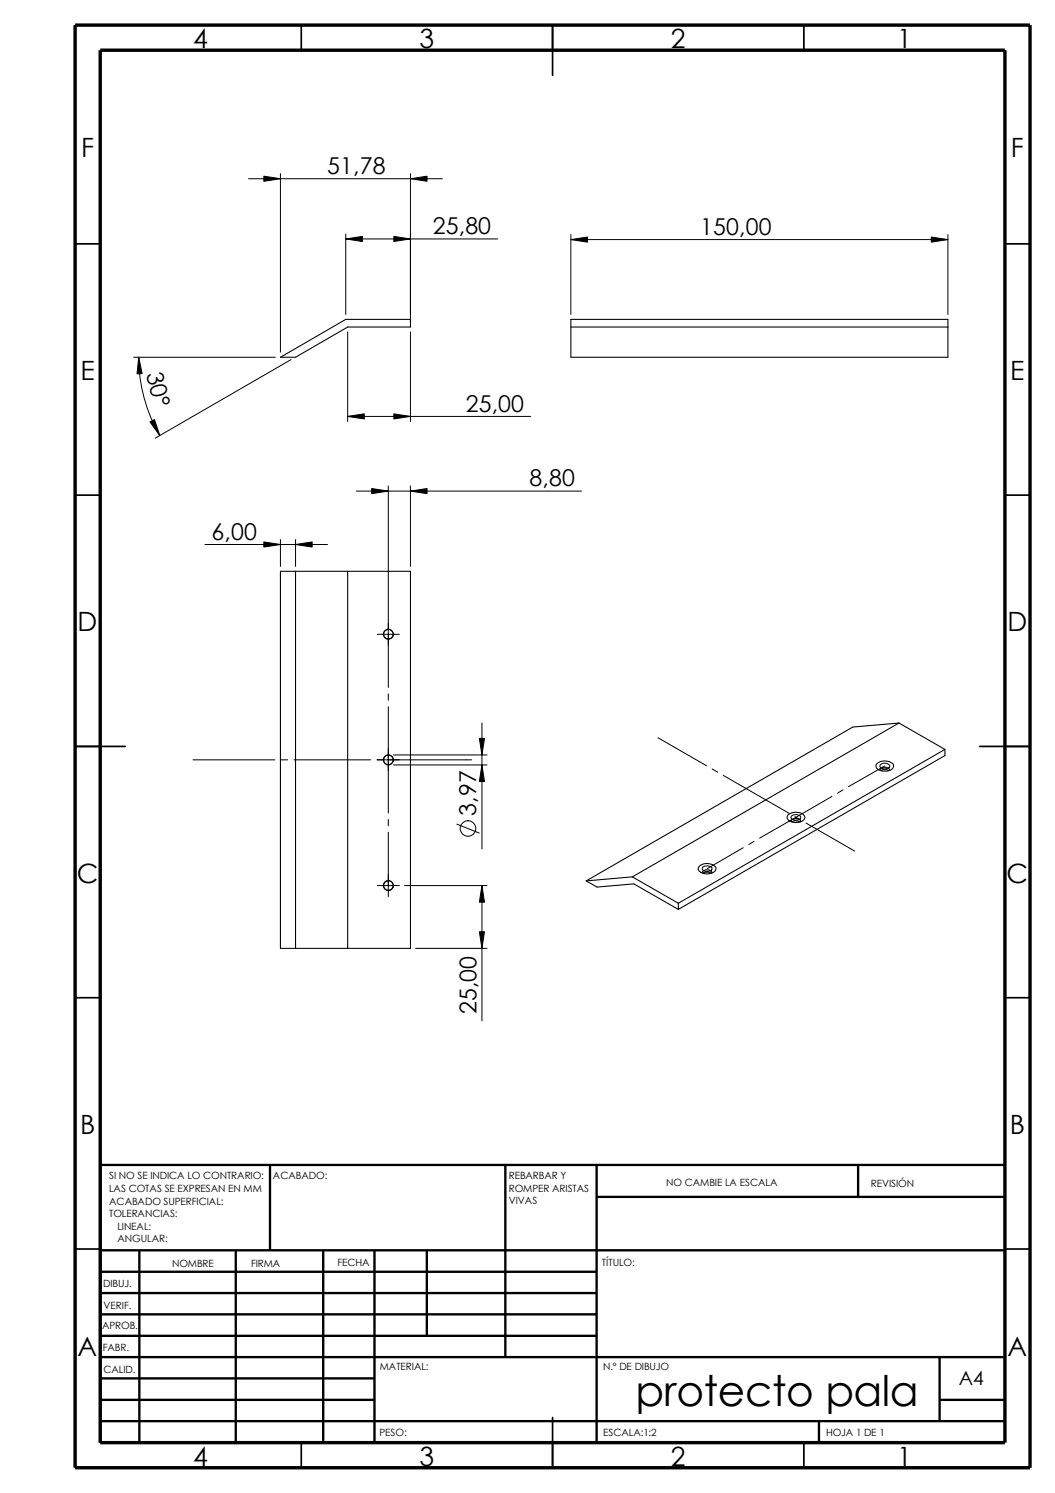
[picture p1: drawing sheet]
<svg xmlns="http://www.w3.org/2000/svg" width="210mm" height="297mm" viewBox="0 0 210 297" stroke-linecap="round" stroke-linejoin="round" font-family="sans-serif">
<g fill="none" stroke="#000" stroke-width=".34">
<path d="M59.9 5v5M109.9 5v10M159.9 5v5M14.9 48.5h5M199.9 48.5h5M14.9 98.5h5M199.9 98.5h5M14.9 148.5h10M194.9 148.5h10M14.9 198.5h5M199.9 198.5h5M14.9 248.5h5"/>
<path d="M199.9 248.5h5M59.9 287v5M109.9 282v10M159.9 287v5"/>
</g>
<g fill="none" stroke="#000" stroke-width=".47">
<path d="M53.7 231.8v17M100.5 231.8v38.2M118.7 231.8v55.2M118.7 238.1h81.2M170.7 231.8v6.3M199.9 231.8h-180v55.2M19.9 257.3h98.8M19.9 253h98.8M19.9 248.8h180M27.7 248.8v38.2M46.9 248.8v38.2M64.3 248.8v38.2"/>
<path d="M74.5 248.8v38.2M84.9 248.8v17M19.9 270h180M19.9 278.5h54.6M19.9 274.2h54.6M19.9 261.5h98.8M19.9 265.8h98.8M186.9 278.5h13M186.9 270v12.7M19.9 282.7h180M162.9 282.7v4.3"/>
</g>
<path d="M14.9 5h190v287h-190zM19.9 10h180v277h-180z" fill="none" stroke="#000" stroke-width=".68" stroke-linecap="butt"/>
<g fill="none" stroke="#000" stroke-width=".21">
<path d="M55.8 71.1l13-7.6h12.9v1.6h-12.5l-10.4 6zM113.6 63.5h75v7.6h-75zM113.6 65.1h75M55.8 113.7h25.9v75h-25.9zM58.8 113.7v75M69.2 113.7v75M174.5 151.9a2.48 2.48 0 0 1 3.2 .2 1.07 1.07 0 0 1-1.2 1.3h-.9a1.17 1.17 0 0 1-1.3-1.3zM175.1 153.3a1.07 1.07 0 0 1 1.9-.3v.3M175.3 153.3a1.33 1.33 0 0 1 1.5 0M178.9 143.8l-53.1 30.7M178.9 143.8l9.1 5.3M178.9 143.8l-9.2 .9-53.1 30.6"/>
<path d="M188 149.1v1.2l-53 30.6M188 149.1l-53 30.6M116.6 175.3l2.2 1.2 7.3-.6 8.9 5M125.8 174.5l-9.2 .8M125.8 174.5l9.2 5.2M135 179.7v1.2M139.3 172.2a2.38 2.38 0 0 1 3.2 .5 1.51 1.51 0 0 1-2 1.2 1.42 1.42 0 0 1-1.6-1.2zM139.7 173.7a1.07 1.07 0 0 1 1.9-.3v.3M139.9 173.7a1.51 1.51 0 0 1 1.6 0M156.8 162.1a2.48 2.48 0 0 1 3.2 .2 .91 .91 0 0 1-.8 1.2 2.12 2.12 0 0 1-2.6-.8zM157.4 163.5a.81 .81 0 0 1 1.2-.6l.6 .2 .1 .4M157.6 163.5a1.33 1.33 0 0 1 1.5 0"/>
<circle cx="77.3" cy="126.2" r=".94"/>
<circle cx="77.3" cy="151.2" r=".95"/>
<circle cx="77.3" cy="176.2" r=".94"/>
</g>
<g fill="none" stroke="#000" stroke-width=".2">
<path d="M49.4 35.6h38.6M52.5 35.1l3.3 .5-3.3 .5zM55.8 34.5v35.6M81.7 35.6l3.3-.5v1zM81.7 34.5v29.6M68.8 47.5l3.3-.5v1zM68.8 47.5h30.2M68.8 46.6v16M78.4 47l3.3 .5-3.3 .5zM113.6 47.7l3.3-.5v1zM113.6 46.7v15.9M113.6 47.7h75"/>
<path d="M185.3 47.2l3.3 .5-3.3 .5zM188.6 46.7v15.9M26.6 71.1h28.2M27.6 71.1l.7 3.2-1 .1zM27.6 71.1a31 31 0 0 0 4.2 15.6M57.9 71.5l-27 15.7M69.2 66v17.9M81.7 66v17.9M29.8 83.9l.9-.4 1.1 3.2zM69.2 82.8l3.3-.5v1.1zM69.2 82.8h36.4M70.9 97.7h44.8"/>
<path d="M74 97.2l3.3 .5-3.3 .5zM77.3 96.7v40.1M78.4 82.3l3.3 .5-3.3 .6zM81.7 97.7l3.3-.5v1zM81.7 96.7v16M40.8 108.3h24.4M52.5 107.8l3.3 .5-3.3 .5zM55.8 107.4v5.3M58.8 108.3l3.3-.5v1zM58.8 107.4v5.3M75.1 126.2h4.4M77.3 138v1.3"/>
<path d="M38.4 151.2h16.3M56 151.2h1.2M58.5 151.2h15.2M75 151.2h18.9M77.3 140.6v21.2M78.3 150.2h18.6M78.3 152.2h18.6M95.4 146.9h1l-.5 3.3zM95.9 152.2l.5 3.3h-1zM95.9 143.8v25.1M130.9 146.8l9.7 5.6M141.7 153l1.1 .6"/>
<path d="M143.9 154.3l13.2 7.5M165.5 158.5l-14.4 8.3M167.7 157.1l-1.1 .7M175.2 152.1a1.38 1.38 0 0 1 1.8 .1v.3a1.15 1.15 0 0 1-2-.1zM176 152.4l-7.2 4.1M75.1 176.2h4.4M77.3 163v1.3M77.3 165.6v12.8M80.5 176.2h16.4M90.9 164l4.4 1.7M95.9 176.2l.5 3.3h-1zM95.9 176.2v26.9"/>
<path d="M139.8 172.6a1.2 1.2 0 0 1 1.9 .3 1.15 1.15 0 0 1-2-.1zM147.9 168.7l-7.2 4.1M150 167.4l-1 .6M157.5 162.3a1.19 1.19 0 0 1 1.8 .4 1.15 1.15 0 0 1-1.9-.1zM158.2 162.5l1.1 .6M160.4 163.7l9.7 5.6M82.7 188.7h14.2M95.4 185.4h1l-.5 3.3z"/>
<circle cx="77.3" cy="126.2" r="1.01"/>
<circle cx="77.3" cy="151.2" r=".99"/>
<circle cx="77.3" cy="176.2" r="1.01"/>
<circle cx="93.1" cy="164.8" r="1.55"/>
</g>
<g fill="#000">
<path d="M52.5 35.1l3.3 .5-3.3 .5zM81.7 35.6l3.3-.5v1zM68.8 47.5l3.3-.5v1zM78.4 47l3.3 .5-3.3 .5zM113.6 47.7l3.3-.5v1zM185.3 47.2l3.3 .5-3.3 .5zM27.6 71.1l.7 3.2-1 .1zM29.8 83.9l.9-.4 1.1 3.2zM69.2 82.8l3.3-.5v1.1zM74 97.2l3.3 .5-3.3 .5zM81.7 97.7l3.3-.5v1zM78.4 82.3l3.3 .5-3.3 .6z"/>
<path d="M52.5 107.8l3.3 .5-3.3 .5zM58.8 108.3l3.3-.5v1zM95.9 152.2l.5 3.3h-1zM95.4 146.9h1l-.5 3.3zM95.9 176.2l.5 3.3h-1zM95.4 185.4h1l-.5 3.3z"/>
</g>
<text font-size="8.4" x="126.4" y="279.7">protecto pala</text>
<g font-size="5.3">
<text x="38.4" y="9.6">4</text>
<text x="83.4" y="9.6">3</text>
<text x="133.5" y="9.6">2</text>
<text x="178.5" y="9.6">1</text>
<text x="16.1" y="31.3">F</text>
<text x="201.1" y="31.3">F</text>
<text x="16" y="75.6">E</text>
<text x="201" y="75.6">E</text>
<text x="15.5" y="125.6">D</text>
<text x="200.4" y="125.6">D</text>
<text x="15.3" y="175.6">C</text>
<text x="200.3" y="175.6">C</text>
<text x="15.9" y="225.6">B</text>
<text x="200.9" y="225.6">B</text>
<text x="15.5" y="269.8">A</text>
<text x="200.4" y="269.8">A</text>
<text x="38.4" y="291.6">4</text>
<text x="83.4" y="291.6">3</text>
<text x="133.5" y="291.6">2</text>
<text x="178.5" y="291.6">1</text>
</g>
<g font-size="4.6">
<text x="65.1" y="34.6">51,78</text>
<text x="86.1" y="46.6">25,80</text>
<text x="139.3" y="46.7">150,00</text>
<text x="29.1" y="74.3" transform="rotate(77 29.1 74.3)">30°</text>
<text x="92.7" y="81.9">25,00</text>
<text x="105.4" y="96.8">8,80</text>
<text x="42.1" y="107.4">6,00</text>
<text x="94.7" y="162.3" transform="rotate(-90 94.7 162.3)">3,97</text>
<text x="94.8" y="201.8" transform="rotate(-90 94.8 201.8)">25,00</text>
</g>
<text font-size="3.9" x="190.8" y="275.5">A4</text>
<g font-size="2">
<text x="21.7" y="234.7">SI NO SE INDICA LO CONTRARIO:</text>
<text x="21.7" y="237.2">LAS COTAS SE EXPRESAN EN MM</text>
<text x="21.7" y="239.6">ACABADO SUPERFICIAL:</text>
<text x="54.3" y="234.7">ACABADO:</text>
<text x="101.2" y="239.6">VIVAS</text>
<text x="101.2" y="234.6">REBARBAR Y</text>
<text x="101.2" y="237.1">ROMPER ARISTAS</text>
<text x="132.5" y="236">NO CAMBIE LA ESCALA</text>
<text x="173.3" y="236.2">REVISIÓN</text>
<text x="21.7" y="242.1">TOLERANCIAS:</text>
<text x="23.4" y="244.6">LINEAL:</text>
<text x="23.4" y="247.1">ANGULAR:</text>
<text x="67.1" y="252">FECHA</text>
<text x="119.8" y="252">TÍTULO:</text>
<text x="20.5" y="256.1">DIBUJ.</text>
<text x="34.2" y="252.1">NOMBRE</text>
<text x="50" y="252">FIRMA</text>
<text x="20.6" y="260.4">VERIF.</text>
<text x="20.3" y="264.5">APROB.</text>
<text x="20.4" y="268.8">FABR.</text>
<text x="20.6" y="273.2">CALID.</text>
<text x="75.6" y="272.6">MATERIAL:</text>
<text x="120" y="272.6">N.º DE DIBUJO</text>
<text x="75.5" y="285.6">PESO:</text>
<text x="120" y="285.7">ESCALA:1:2</text>
<text x="164.4" y="285.7">HOJA 1 DE 1</text>
</g>
</svg>
